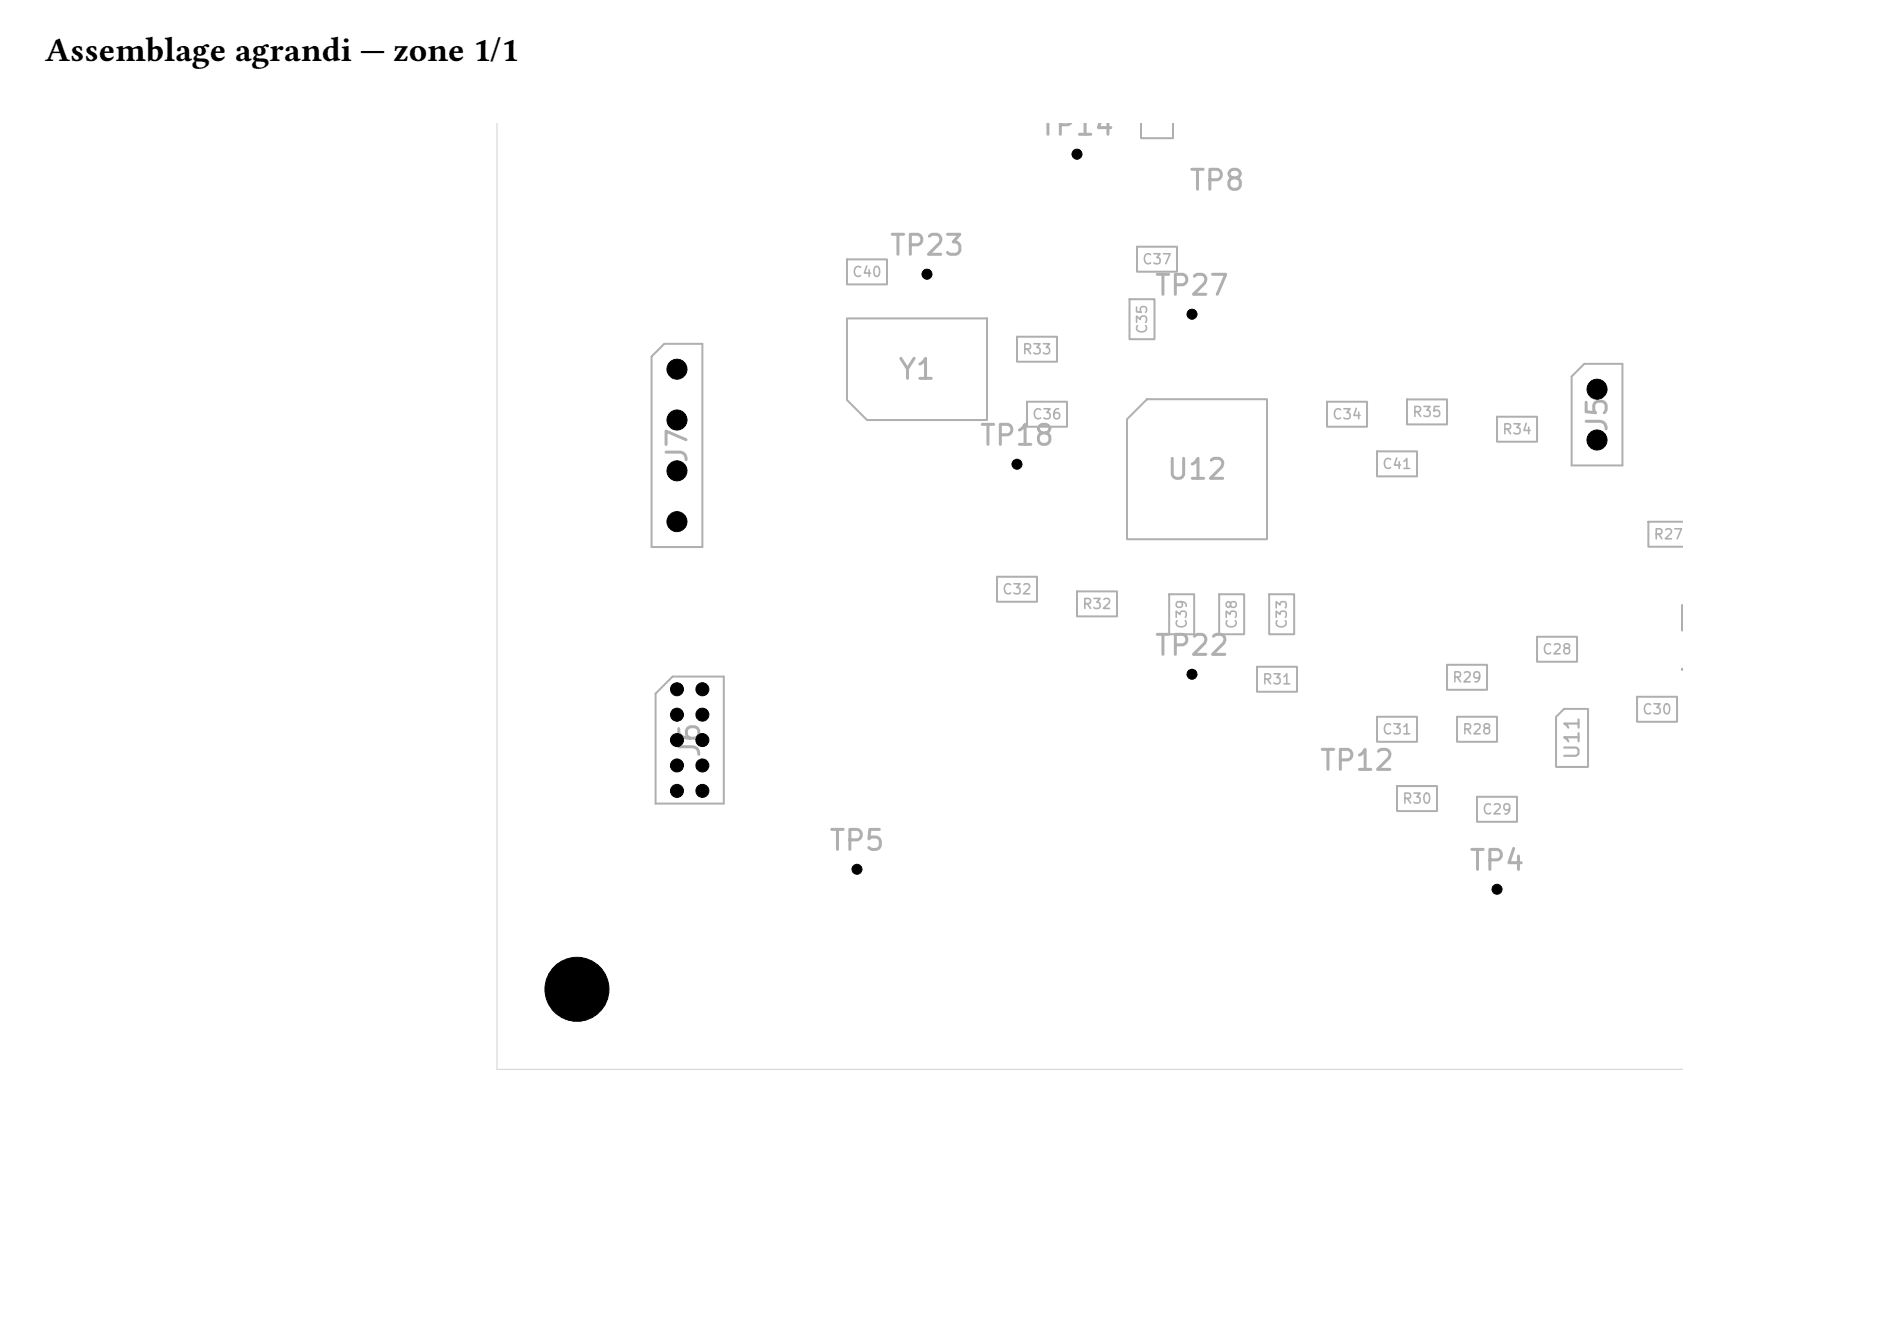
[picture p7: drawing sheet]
<svg xmlns="http://www.w3.org/2000/svg" width="297mm" height="210mm" viewBox="0 0 297 210" stroke-linecap="round" stroke-linejoin="round" font-family="sans-serif">
<g fill="none" stroke="#afafaf" stroke-width=".31">
<path d="M178.8 19.4v2.3h5v-2.3M178.2 38.7h6.3v3.9h-6.3zM102.1 55.9l2-2h6v31.8h-8zM132.7 40.7h6.3v3.9h-6.3zM132.7 49.9h22v15.9h-18.8l-3.2-3.1zM159.4 52.8h6.3v3.9h-6.3zM177 46.9h3.9v6.3h-3.9zM248.3 57h6v15.9h-8v-13.9zM161 63h6.2v3.9h-6.2zM179.8 62.6h18.8v21.9h-22v-18.8zM208 63h6.3v3.9h-6.3zM215.8 70.7h6.3v4h-6.3z"/>
<path d="M220.5 62.6h6.3v3.9h-6.3zM234.6 65.3h6.3v3.9h-6.3zM156.3 90.4h6.2v3.9h-6.2zM168.8 92.7h6.3v3.9h-6.3zM183.2 93.1h4v6.3h-4zM191.1 93.1h3.9v6.3h-3.9zM198.9 93.1h3.9v6.3h-3.9zM240.9 99.8h6.3v3.9h-6.3zM263.7 94.9h-.1v3.9h.1M263.7 81.8h-5.4v3.9h5.4M105.4 106h8v19.9h-10.7v-17.2zM197 104.5h6.3v3.9h-6.3z"/>
<path d="M215.8 112.3h6.3v3.9h-6.3zM226.8 104.2h6.3v3.9h-6.3zM228.4 112.3h6.2v3.9h-6.2zM245.1 111.1h3.8v9.1h-5v-7.8zM256.6 109.2h6.2v3.9h-6.2zM219 123.2h6.2v3.9h-6.2zM231.5 124.9h6.3v3.9h-6.3z"/>
</g>
<path d="M77.9 19.4v148.2h185.8" fill="none" stroke="#d0d2cd" stroke-width=".16"/>
<g fill="#000" stroke="#000" stroke-width=".16">
<circle cx="168.8" cy="24.2" r=".78"/>
<circle cx="106.1" cy="57.9" r="1.57"/>
<circle cx="145.3" cy="43" r=".78"/>
<circle cx="186.8" cy="49.2" r=".78"/>
<circle cx="106.1" cy="65.8" r="1.57"/>
<circle cx="106.1" cy="73.8" r="1.57"/>
<circle cx="159.4" cy="72.8" r=".78"/>
<circle cx="250.3" cy="61" r="1.57"/>
<circle cx="250.3" cy="69" r="1.57"/>
<circle cx="106.1" cy="81.8" r="1.57"/>
<circle cx="106.1" cy="112" r="1.02"/>
<circle cx="106.1" cy="120" r="1.02"/>
<circle cx="106.1" cy="108" r="1.02"/>
<circle cx="106.1" cy="116" r="1.02"/>
<circle cx="110.1" cy="112" r="1.02"/>
<circle cx="110.1" cy="120" r="1.02"/>
<circle cx="110.1" cy="108" r="1.02"/>
<circle cx="110.1" cy="116" r="1.02"/>
<circle cx="186.8" cy="105.7" r=".78"/>
<circle cx="106.1" cy="123.9" r="1.02"/>
<circle cx="110.1" cy="123.9" r="1.02"/>
<circle cx="134.3" cy="136.2" r=".78"/>
<circle cx="234.6" cy="139.4" r=".78"/>
<circle cx="90.4" cy="155" r="5"/>
</g>
<text font-size="5.3" x="7.1" y="9.5">Assemblage agrandi — zone 1/1</text>
<g font-size="3.1" fill="#afafaf">
<text x="162.7" y="22">TP14</text>
<text x="186.2" y="30.6">TP8</text>
<text x="139.2" y="40.8">TP23</text>
<text x="180.8" y="47.1">TP27</text>
<text x="140.6" y="60.2">Y1</text>
<text x="153.3" y="70.6">TP18</text>
<text x="252.7" y="68" transform="rotate(-90 252.7 68)">J5</text>
<text x="108.5" y="72.8" transform="rotate(-90 108.5 72.8)">J7</text>
<text x="182.7" y="75.9">U12</text>
<text x="180.8" y="103.5">TP22</text>
<text x="263" y="109">TP29</text>
<text x="110.5" y="119" transform="rotate(-90 110.5 119)">J6</text>
<text x="206.6" y="121.5">TP12</text>
<text x="129.7" y="134.1">TP5</text>
<text x="230.1" y="137.2">TP4</text>
</g>
<text font-size="2.3" fill="#afafaf" x="248.1" y="119.2" transform="rotate(-90 248.1 119.2)">U11</text>
<g font-size="1.6" fill="#afafaf">
<text x="178.9" y="41.8">C37</text>
<text x="133.4" y="43.8">C40</text>
<text x="180.2" y="52.5" transform="rotate(-90 180.2 52.5)">C35</text>
<text x="160.1" y="55.9">R33</text>
<text x="221.2" y="65.7">R35</text>
<text x="161.7" y="66.1">C36</text>
<text x="208.7" y="66.1">C34</text>
<text x="235.3" y="68.5">R34</text>
<text x="216.5" y="73.9">C41</text>
<text x="259" y="84.9">R27</text>
<text x="157" y="93.5">C32</text>
<text x="169.5" y="95.8">R32</text>
<text x="186.4" y="98.7" transform="rotate(-90 186.4 98.7)">C39</text>
<text x="194.2" y="98.7" transform="rotate(-90 194.2 98.7)">C38</text>
<text x="202.1" y="98.7" transform="rotate(-90 202.1 98.7)">C33</text>
<text x="197.7" y="107.6">R31</text>
<text x="227.5" y="107.3">R29</text>
<text x="241.6" y="102.9">C28</text>
<text x="257.3" y="112.3">C30</text>
<text x="216.5" y="115.5">C31</text>
<text x="229.1" y="115.5">R28</text>
<text x="219.7" y="126.3">R30</text>
<text x="232.2" y="128">C29</text>
</g>
</svg>
